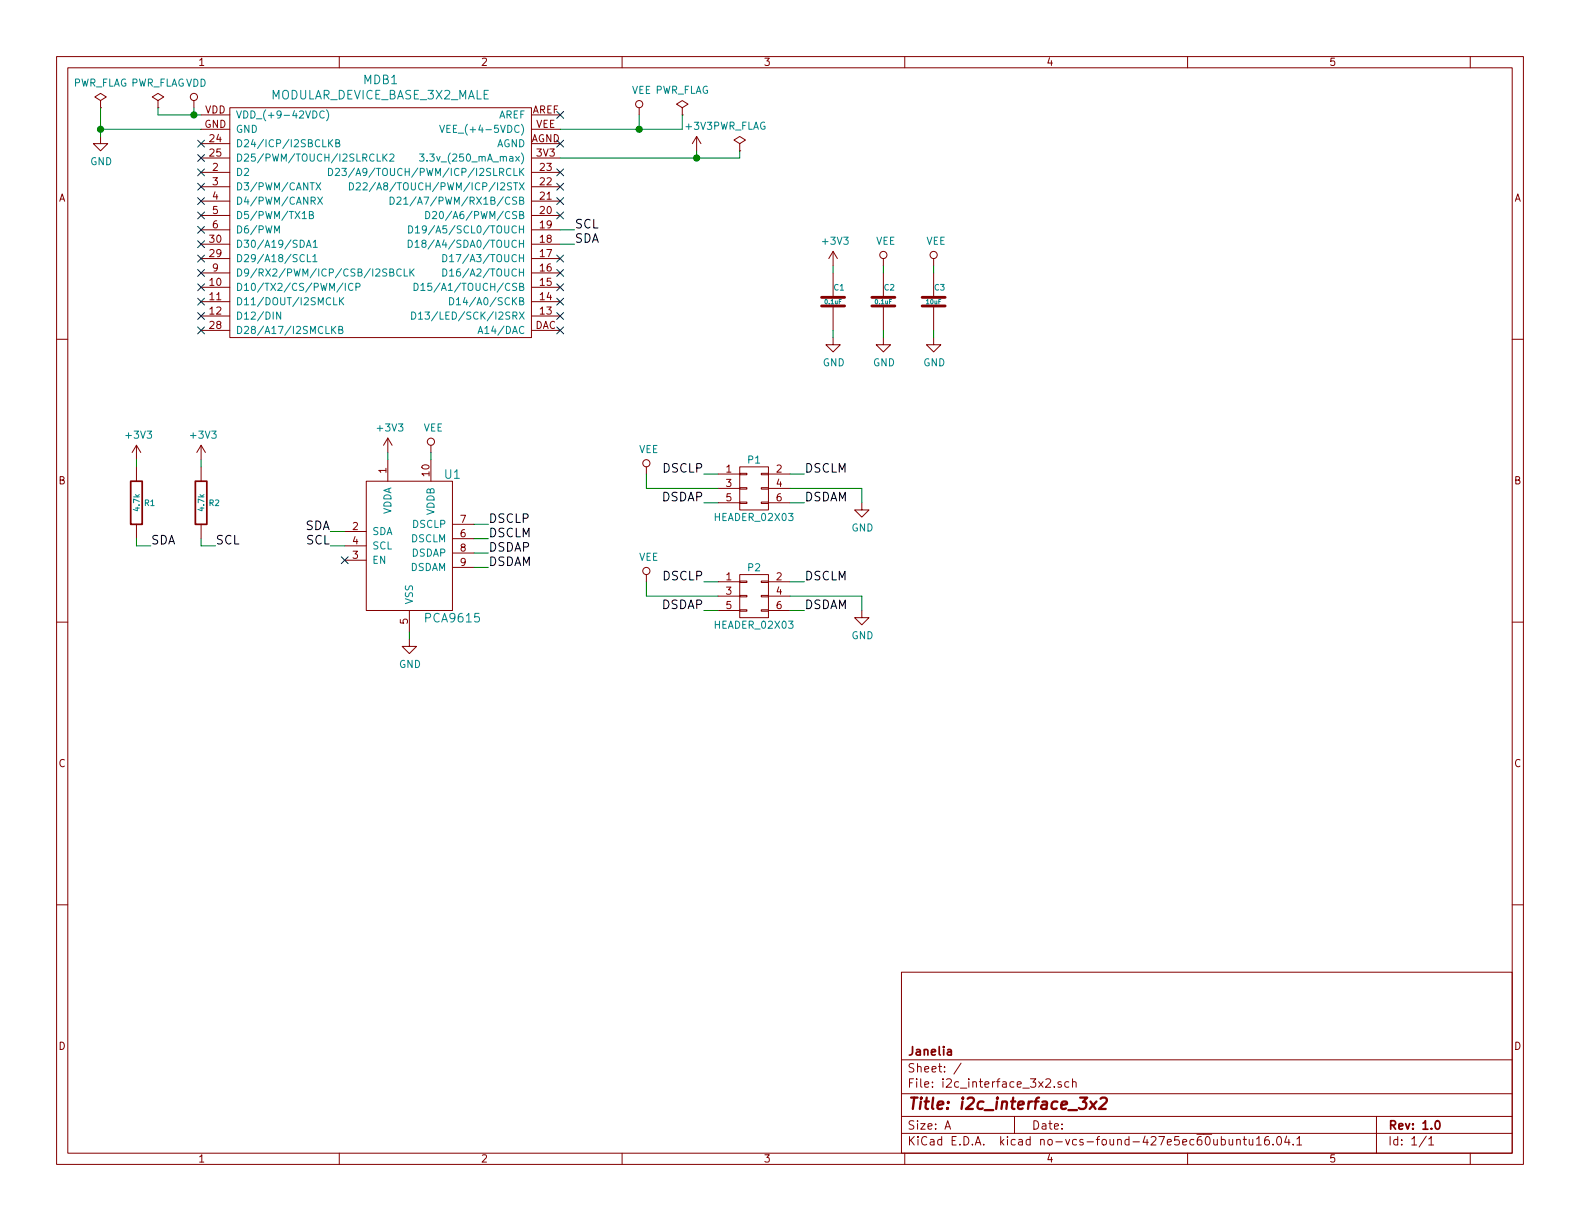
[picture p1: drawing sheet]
EESchema Schematic File Version 4
LIBS:i2c_interface_3x2-cache
EELAYER 26 0
EELAYER END
$Descr A 11000 8500
encoding utf-8
Sheet 1 1
Title "i2c_interface_3x2"
Date ""
Rev "1.0"
Comp "Janelia"
Comment1 ""
Comment2 ""
Comment3 ""
Comment4 ""
$EndDescr
$Comp
L i2c_interface_3x2:MODULAR_DEVICE_BASE_3X2_MALE MDB1
U 1 1
P 2650 1550
F 0 "MDB1" H 2650 2547 60  0000 C CNN
F 1 "MODULAR_DEVICE_BASE_3X2_MALE" H 2650 2441 60  0000 C CNN
F 2 "i2c_interface_3x2:MODULAR_DEVICE_BASE_3X2_MALE" H 600 1050 60  0001 C CNN
F 3 "" H 650 2750 60  0000 C CNN
F 4 "digikey" H 600 1150 60  0001 C CNN "Vendor"
F 5 "S1011E-16-ND" H 600 1250 60  0001 C CNN "PartNumber"
F 6 "16 Position Header Through Hole Male Pins" H 600 1350 60  0001 C CNN "Description"
F 7 "2" H 1900 1250 60  0001 C CNN "PartCount"
	1    2650 1550
	1    0    0    -1  
$EndComp
$Comp
L power:VDD #PWR03
U 1 1
P 1350 750
F 0 "#PWR03" H 100 -400 50  0001 C CNN
F 1 "VDD" H 1367 923 50  0000 C CNN
F 2 "" H 100 -250 50  0001 C CNN
F 3 "" H 100 -250 50  0001 C CNN
	1    1350 750 
	1    0    0    -1  
$EndComp
$Comp
L power:PWR_FLAG #FLG02
U 1 1
P 1100 750
F 0 "#FLG02" H -150 -175 50  0001 C CNN
F 1 "PWR_FLAG" H 1100 924 50  0000 C CNN
F 2 "" H -150 -250 50  0001 C CNN
F 3 "" H -150 -250 50  0001 C CNN
	1    1100 750 
	1    0    0    -1  
$EndComp
Wire Wire Line
	1100 750  1100 800 
Wire Wire Line
	1100 800  1350 800 
Wire Wire Line
	1350 750  1350 800 
Connection ~ 1350 800 
$Comp
L power:GND #PWR01
U 1 1
P 700 950
F 0 "#PWR01" H -500 -650 50  0001 C CNN
F 1 "GND" H 705 777 50  0000 C CNN
F 2 "" H -500 -400 50  0001 C CNN
F 3 "" H -500 -400 50  0001 C CNN
	1    700  950 
	1    0    0    -1  
$EndComp
$Comp
L power:PWR_FLAG #FLG01
U 1 1
P 700 750
F 0 "#FLG01" H -550 -175 50  0001 C CNN
F 1 "PWR_FLAG" H 700 924 50  0000 C CNN
F 2 "" H -550 -250 50  0001 C CNN
F 3 "" H -550 -250 50  0001 C CNN
	1    700  750 
	1    0    0    -1  
$EndComp
Wire Wire Line
	700  750  700  900 
Wire Wire Line
	700  900  1400 900 
Connection ~ 700  900 
NoConn ~ 1400 1000
NoConn ~ 1400 1100
NoConn ~ 1400 1200
NoConn ~ 1400 1300
NoConn ~ 1400 1400
NoConn ~ 1400 1500
NoConn ~ 1400 1600
NoConn ~ 1400 1700
NoConn ~ 1400 1800
NoConn ~ 1400 1900
NoConn ~ 1400 2000
NoConn ~ 1400 2100
NoConn ~ 1400 2200
NoConn ~ 1400 2300
NoConn ~ 3900 800 
NoConn ~ 3900 1000
NoConn ~ 3900 1200
NoConn ~ 3900 1300
NoConn ~ 3900 1400
NoConn ~ 3900 1500
NoConn ~ 3900 1800
NoConn ~ 3900 1900
NoConn ~ 3900 2000
NoConn ~ 3900 2100
NoConn ~ 3900 2200
NoConn ~ 3900 2300
$Comp
L power:VEE #PWR08
U 1 1
P 4450 800
F 0 "#PWR08" H 200 -50 50  0001 C CNN
F 1 "VEE" H 4467 973 50  0000 C CNN
F 2 "" H 200 100 50  0001 C CNN
F 3 "" H 200 100 50  0001 C CNN
	1    4450 800 
	1    0    0    -1  
$EndComp
$Comp
L power:PWR_FLAG #FLG03
U 1 1
P 4750 800
F 0 "#FLG03" H 3500 -125 50  0001 C CNN
F 1 "PWR_FLAG" H 4750 974 50  0000 C CNN
F 2 "" H 3500 -200 50  0001 C CNN
F 3 "" H 3500 -200 50  0001 C CNN
	1    4750 800 
	1    0    0    -1  
$EndComp
Wire Wire Line
	4750 900  4750 800 
Wire Wire Line
	3900 900  4450 900 
Wire Wire Line
	4450 800  4450 900 
Connection ~ 4450 900 
Wire Wire Line
	3900 1600 4000 1600
Wire Wire Line
	3900 1700 4000 1700
Text Label 4000 1600 0    60   ~ 0
SCL
Text Label 4000 1700 0    60   ~ 0
SDA
$Comp
L i2c_interface_3x2:HEADER_02X03 P2
U 1 1
P 5250 4150
F 0 "P2" H 5250 4350 50  0000 C CNN
F 1 "HEADER_02X03" H 5250 3950 50  0000 C CNN
F 2 "i2c_interface_3x2:HEADER_02x03" H 5250 2950 60  0001 C CNN
F 3 "" H 5250 2950 60  0000 C CNN
F 4 "digikey" H 5350 4550 60  0001 C CNN "Vendor"
F 5 "732-5394-ND" H 5450 4650 60  0001 C CNN "PartNumber"
F 6 "CONN HEADER 6POS 2.54" H 5550 4750 60  0001 C CNN "Description"
	1    5250 4150
	1    0    0    -1  
$EndComp
$Comp
L power:+3V3 #PWR011
U 1 1
P 4850 1050
F 0 "#PWR011" H 4850 900 50  0001 C CNN
F 1 "+3V3" H 4865 1223 50  0000 C CNN
F 2 "" H 4850 1050 50  0001 C CNN
F 3 "" H 4850 1050 50  0001 C CNN
	1    4850 1050
	1    0    0    -1  
$EndComp
$Comp
L power:PWR_FLAG #FLG04
U 1 1
P 5150 1050
F 0 "#FLG04" H 3900 125 50  0001 C CNN
F 1 "PWR_FLAG" H 5150 1224 50  0000 C CNN
F 2 "" H 3900 50  50  0001 C CNN
F 3 "" H 3900 50  50  0001 C CNN
	1    5150 1050
	1    0    0    -1  
$EndComp
Wire Wire Line
	5150 1100 5150 1050
Wire Wire Line
	3900 1100 4850 1100
Wire Wire Line
	4850 1050 4850 1100
Connection ~ 4850 1100
$Comp
L power:GND #PWR015
U 1 1
P 6000 4250
F 0 "#PWR015" H 4800 2650 50  0001 C CNN
F 1 "GND" H 6005 4077 50  0000 C CNN
F 2 "" H 4800 2900 50  0001 C CNN
F 3 "" H 4800 2900 50  0001 C CNN
	1    6000 4250
	1    0    0    -1  
$EndComp
$Comp
L i2c_interface_3x2:PCA9615 U1
U 1 1
P 2850 3800
F 0 "U1" H 3150 4300 60  0000 C CNN
F 1 "PCA9615" H 3150 3300 60  0000 C CNN
F 2 "i2c_interface_3x2:TSSOP10" H 3050 4200 60  0001 C CNN
F 3 "" H 2850 3800 60  0001 C CNN
F 4 "digikey" H 3250 4400 60  0001 C CNN "Vendor"
F 5 "568-11484-1-ND" H 3350 4500 60  0001 C CNN "PartNumber"
F 6 "IC REDRIVER I2C 2CH 10TSSOP" H 3450 4600 60  0001 C CNN "Description"
	1    2850 3800
	1    0    0    -1  
$EndComp
Wire Wire Line
	2400 3700 2300 3700
Wire Wire Line
	2400 3800 2300 3800
NoConn ~ 2400 3900
$Comp
L power:GND #PWR06
U 1 1
P 2850 4450
F 0 "#PWR06" H 1650 2850 50  0001 C CNN
F 1 "GND" H 2855 4277 50  0000 C CNN
F 2 "" H 1650 3100 50  0001 C CNN
F 3 "" H 1650 3100 50  0001 C CNN
	1    2850 4450
	1    0    0    -1  
$EndComp
Wire Wire Line
	2850 4400 2850 4450
$Comp
L power:+3V3 #PWR05
U 1 1
P 2700 3150
F 0 "#PWR05" H 2700 3000 50  0001 C CNN
F 1 "+3V3" H 2715 3323 50  0000 C CNN
F 2 "" H 2700 3150 50  0001 C CNN
F 3 "" H 2700 3150 50  0001 C CNN
	1    2700 3150
	1    0    0    -1  
$EndComp
Wire Wire Line
	2700 3150 2700 3200
Text Label 2300 3800 2    60   ~ 0
SCL
Text Label 2300 3700 2    60   ~ 0
SDA
$Comp
L power:VEE #PWR07
U 1 1
P 3000 3150
F 0 "#PWR07" H -1250 2300 50  0001 C CNN
F 1 "VEE" H 3017 3323 50  0000 C CNN
F 2 "" H -1250 2450 50  0001 C CNN
F 3 "" H -1250 2450 50  0001 C CNN
	1    3000 3150
	1    0    0    -1  
$EndComp
Wire Wire Line
	3000 3150 3000 3200
Wire Wire Line
	3300 3650 3400 3650
Wire Wire Line
	3300 3750 3400 3750
Wire Wire Line
	3300 3850 3400 3850
Wire Wire Line
	3300 3950 3400 3950
Text Label 3400 3650 0    60   ~ 0
DSCLP
Text Label 3400 3750 0    60   ~ 0
DSCLM
Text Label 3400 3850 0    60   ~ 0
DSDAP
Text Label 3400 3950 0    60   ~ 0
DSDAM
Text Label 4900 4050 2    60   ~ 0
DSCLP
Text Label 5600 4050 0    60   ~ 0
DSCLM
Text Label 4900 4250 2    60   ~ 0
DSDAP
Text Label 5600 4250 0    60   ~ 0
DSDAM
Wire Wire Line
	5000 4050 4900 4050
Wire Wire Line
	5000 4250 4900 4250
Wire Wire Line
	5500 4050 5600 4050
Wire Wire Line
	5500 4250 5600 4250
$Comp
L power:VEE #PWR010
U 1 1
P 4500 4050
F 0 "#PWR010" H 250 3200 50  0001 C CNN
F 1 "VEE" H 4517 4223 50  0000 C CNN
F 2 "" H 250 3350 50  0001 C CNN
F 3 "" H 250 3350 50  0001 C CNN
	1    4500 4050
	1    0    0    -1  
$EndComp
Wire Wire Line
	5000 4150 4500 4150
Wire Wire Line
	4500 4150 4500 4050
Wire Wire Line
	5500 4150 6000 4150
Wire Wire Line
	6000 4150 6000 4250
$Comp
L i2c_interface_3x2:HEADER_02X03 P1
U 1 1
P 5250 3400
F 0 "P1" H 5250 3600 50  0000 C CNN
F 1 "HEADER_02X03" H 5250 3200 50  0000 C CNN
F 2 "i2c_interface_3x2:HEADER_02x03" H 5250 2200 60  0001 C CNN
F 3 "" H 5250 2200 60  0000 C CNN
F 4 "digikey" H 5350 3800 60  0001 C CNN "Vendor"
F 5 "732-5394-ND" H 5450 3900 60  0001 C CNN "PartNumber"
F 6 "CONN HEADER 6POS 2.54" H 5550 4000 60  0001 C CNN "Description"
	1    5250 3400
	1    0    0    -1  
$EndComp
$Comp
L power:GND #PWR014
U 1 1
P 6000 3500
F 0 "#PWR014" H 4800 1900 50  0001 C CNN
F 1 "GND" H 6005 3327 50  0000 C CNN
F 2 "" H 4800 2150 50  0001 C CNN
F 3 "" H 4800 2150 50  0001 C CNN
	1    6000 3500
	1    0    0    -1  
$EndComp
Text Label 4900 3300 2    60   ~ 0
DSCLP
Text Label 5600 3300 0    60   ~ 0
DSCLM
Text Label 4900 3500 2    60   ~ 0
DSDAP
Text Label 5600 3500 0    60   ~ 0
DSDAM
Wire Wire Line
	5000 3300 4900 3300
Wire Wire Line
	5000 3500 4900 3500
Wire Wire Line
	5500 3300 5600 3300
Wire Wire Line
	5500 3500 5600 3500
$Comp
L power:VEE #PWR09
U 1 1
P 4500 3300
F 0 "#PWR09" H 250 2450 50  0001 C CNN
F 1 "VEE" H 4517 3473 50  0000 C CNN
F 2 "" H 250 2600 50  0001 C CNN
F 3 "" H 250 2600 50  0001 C CNN
	1    4500 3300
	1    0    0    -1  
$EndComp
Wire Wire Line
	5000 3400 4500 3400
Wire Wire Line
	4500 3400 4500 3300
Wire Wire Line
	5500 3400 6000 3400
Wire Wire Line
	6000 3400 6000 3500
$Comp
L i2c_interface_3x2:4.7k R1
U 1 1
P 950 3500
F 0 "R1" H 1000 3500 40  0000 L CNN
F 1 "4.7k" V 950 3500 40  0000 C CNN
F 2 "i2c_interface_3x2:SM1210" V 880 3500 30  0001 C CNN
F 3 "" H 950 3500 30  0000 C CNN
F 4 "digikey" V 1130 3600 60  0001 C CNN "Vendor"
F 5 "YAG5470CT-ND" V 1230 3700 60  0001 C CNN "PartNumber"
F 6 "RES SMD 4.7K OHM 1% 1/2W 1210" V 1330 3800 60  0001 C CNN "Description"
	1    950  3500
	1    0    0    -1  
$EndComp
$Comp
L power:+3V3 #PWR02
U 1 1
P 950 3200
F 0 "#PWR02" H 950 3050 50  0001 C CNN
F 1 "+3V3" H 965 3373 50  0000 C CNN
F 2 "" H 950 3200 50  0001 C CNN
F 3 "" H 950 3200 50  0001 C CNN
	1    950  3200
	1    0    0    -1  
$EndComp
Wire Wire Line
	950  3200 950  3250
Wire Wire Line
	950  3750 950  3800
Wire Wire Line
	950  3800 1050 3800
$Comp
L i2c_interface_3x2:4.7k R2
U 1 1
P 1400 3500
F 0 "R2" H 1450 3500 40  0000 L CNN
F 1 "4.7k" V 1400 3500 40  0000 C CNN
F 2 "i2c_interface_3x2:SM1210" V 1330 3500 30  0001 C CNN
F 3 "" H 1400 3500 30  0000 C CNN
F 4 "digikey" V 1580 3600 60  0001 C CNN "Vendor"
F 5 "YAG5470CT-ND" V 1680 3700 60  0001 C CNN "PartNumber"
F 6 "RES SMD 4.7K OHM 1% 1/2W 1210" V 1780 3800 60  0001 C CNN "Description"
	1    1400 3500
	1    0    0    -1  
$EndComp
$Comp
L power:+3V3 #PWR04
U 1 1
P 1400 3200
F 0 "#PWR04" H 1400 3050 50  0001 C CNN
F 1 "+3V3" H 1415 3373 50  0000 C CNN
F 2 "" H 1400 3200 50  0001 C CNN
F 3 "" H 1400 3200 50  0001 C CNN
	1    1400 3200
	1    0    0    -1  
$EndComp
Wire Wire Line
	1400 3200 1400 3250
Wire Wire Line
	1400 3750 1400 3800
Wire Wire Line
	1400 3800 1500 3800
Text Label 1050 3800 0    60   ~ 0
SDA
Text Label 1500 3800 0    60   ~ 0
SCL
$Comp
L i2c_interface_3x2:0.1uF C1
U 1 1
P 5800 2100
F 0 "C1" H 5800 2200 40  0000 L CNN
F 1 "0.1uF" H 5800 2100 30  0000 C CNN
F 2 "i2c_interface_3x2:SM1210" H 5838 1950 30  0001 C CNN
F 3 "" H 5800 2100 60  0000 C CNN
F 4 "digikey" H 5900 2300 60  0001 C CNN "Vendor"
F 5 "399-13229-1-ND" H 6000 2400 60  0001 C CNN "PartNumber"
F 6 "CAP CER 0.1UF 50V 10% X7R 1210" H 6100 2500 60  0001 C CNN "Description"
	1    5800 2100
	1    0    0    -1  
$EndComp
$Comp
L power:+3V3 #PWR012
U 1 1
P 5800 1850
F 0 "#PWR012" H 5800 1700 50  0001 C CNN
F 1 "+3V3" H 5815 2023 50  0000 C CNN
F 2 "" H 5800 1850 50  0001 C CNN
F 3 "" H 5800 1850 50  0001 C CNN
	1    5800 1850
	1    0    0    -1  
$EndComp
$Comp
L power:GND #PWR013
U 1 1
P 5800 2350
F 0 "#PWR013" H 4600 750 50  0001 C CNN
F 1 "GND" H 5805 2177 50  0000 C CNN
F 2 "" H 4600 1000 50  0001 C CNN
F 3 "" H 4600 1000 50  0001 C CNN
	1    5800 2350
	1    0    0    -1  
$EndComp
Wire Wire Line
	5800 2300 5800 2350
$Comp
L i2c_interface_3x2:0.1uF C2
U 1 1
P 6150 2100
F 0 "C2" H 6150 2200 40  0000 L CNN
F 1 "0.1uF" H 6150 2100 30  0000 C CNN
F 2 "i2c_interface_3x2:SM1210" H 6188 1950 30  0001 C CNN
F 3 "" H 6150 2100 60  0000 C CNN
F 4 "digikey" H 6250 2300 60  0001 C CNN "Vendor"
F 5 "399-13229-1-ND" H 6350 2400 60  0001 C CNN "PartNumber"
F 6 "CAP CER 0.1UF 50V 10% X7R 1210" H 6450 2500 60  0001 C CNN "Description"
	1    6150 2100
	1    0    0    -1  
$EndComp
$Comp
L power:GND #PWR017
U 1 1
P 6150 2350
F 0 "#PWR017" H 4950 750 50  0001 C CNN
F 1 "GND" H 6155 2177 50  0000 C CNN
F 2 "" H 4950 1000 50  0001 C CNN
F 3 "" H 4950 1000 50  0001 C CNN
	1    6150 2350
	1    0    0    -1  
$EndComp
Wire Wire Line
	6150 2300 6150 2350
$Comp
L power:VEE #PWR016
U 1 1
P 6150 1850
F 0 "#PWR016" H 1900 1000 50  0001 C CNN
F 1 "VEE" H 6167 2023 50  0000 C CNN
F 2 "" H 1900 1150 50  0001 C CNN
F 3 "" H 1900 1150 50  0001 C CNN
	1    6150 1850
	1    0    0    -1  
$EndComp
$Comp
L i2c_interface_3x2:10uF C3
U 1 1
P 6500 2100
F 0 "C3" H 6500 2200 40  0000 L CNN
F 1 "10uF" H 6500 2100 30  0000 C CNN
F 2 "i2c_interface_3x2:SM1210" H 6538 1950 30  0001 C CNN
F 3 "" H 6500 2100 60  0000 C CNN
F 4 "digikey" H 6600 2300 60  0001 C CNN "Vendor"
F 5 "445-4536-1-ND" H 6700 2400 60  0001 C CNN "PartNumber"
F 6 "CAP CER 10UF 50V 10% X7S 1210" H 6800 2500 60  0001 C CNN "Description"
	1    6500 2100
	1    0    0    -1  
$EndComp
$Comp
L power:GND #PWR019
U 1 1
P 6500 2350
F 0 "#PWR019" H 5300 750 50  0001 C CNN
F 1 "GND" H 6505 2177 50  0000 C CNN
F 2 "" H 5300 1000 50  0001 C CNN
F 3 "" H 5300 1000 50  0001 C CNN
	1    6500 2350
	1    0    0    -1  
$EndComp
Wire Wire Line
	6500 2300 6500 2350
$Comp
L power:VEE #PWR018
U 1 1
P 6500 1850
F 0 "#PWR018" H 2250 1000 50  0001 C CNN
F 1 "VEE" H 6517 2023 50  0000 C CNN
F 2 "" H 2250 1150 50  0001 C CNN
F 3 "" H 2250 1150 50  0001 C CNN
	1    6500 1850
	1    0    0    -1  
$EndComp
Wire Wire Line
	5800 1850 5800 1900
Wire Wire Line
	6150 1850 6150 1900
Wire Wire Line
	6500 1850 6500 1900
Wire Wire Line
	1350 800  1400 800 
Wire Wire Line
	700  900  700  950 
Wire Wire Line
	4450 900  4750 900 
Wire Wire Line
	4850 1100 5150 1100
$EndSCHEMATC
